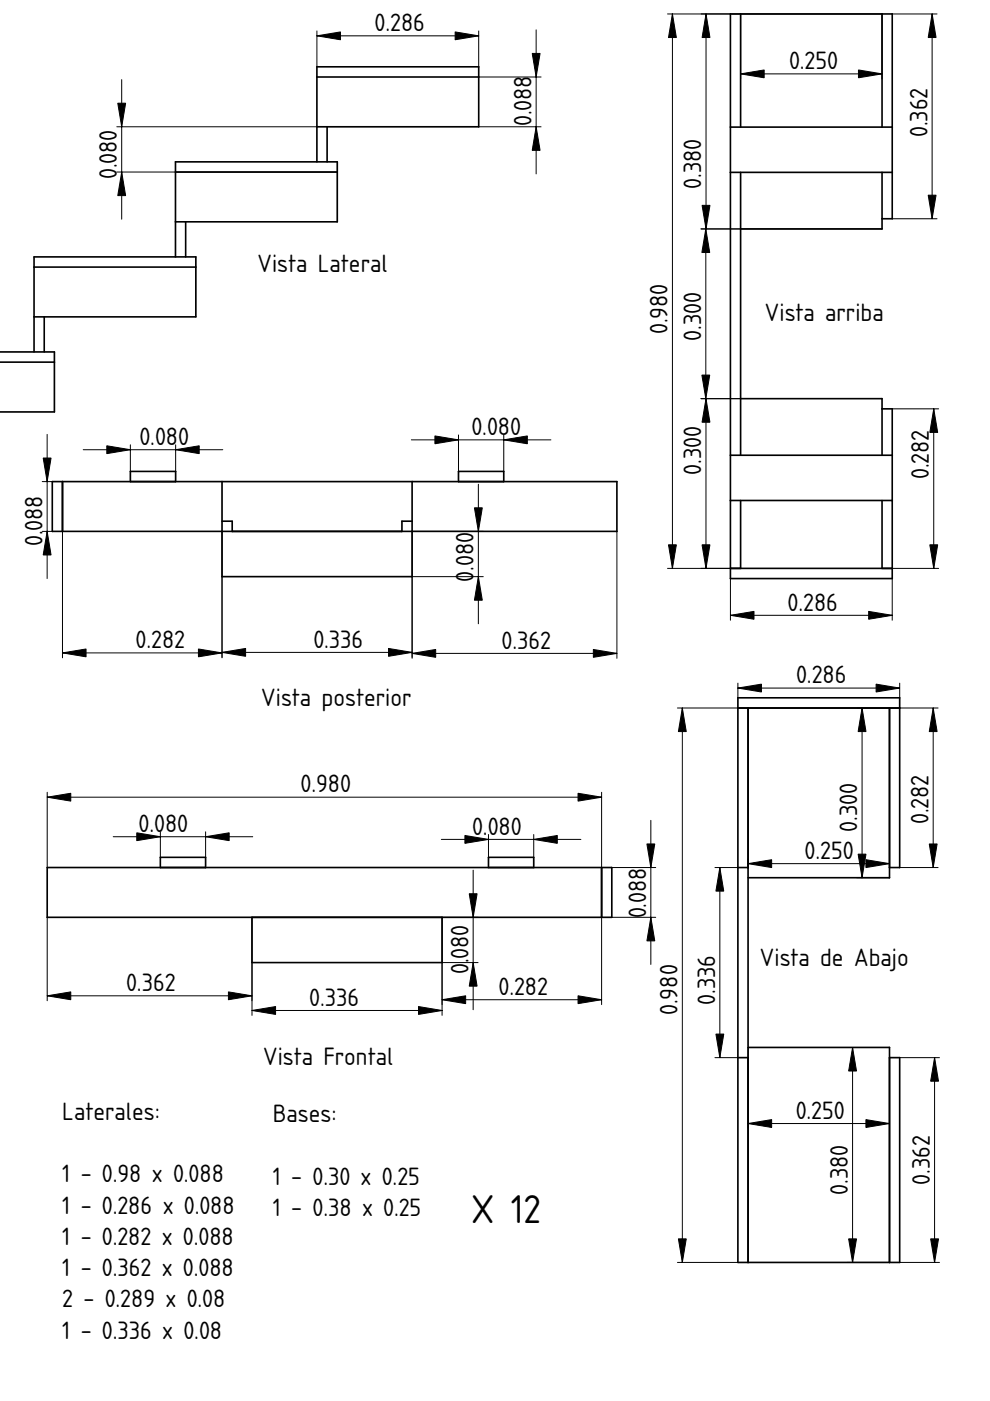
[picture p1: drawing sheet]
<svg xmlns="http://www.w3.org/2000/svg" width="210mm" height="297mm" viewBox="0 0 210 297" stroke-linecap="round" stroke-linejoin="round" font-family="sans-serif">
<path d="M67.2 16.3h34.3M37.2 36.5h34.3M67.2 26.9h34.3v-12.7h-34.3v20.1M69.4 26.9v7.4M7.2 56.6h34.3M37.2 47h34.3v-12.7h-34.3v20.2M39.4 47v7.5M-.1 74.6h11.6v12.7h-11.6M-.1 76.8h11.6M7.2 67.2h34.3v-12.7h-34.3v20.1M9.4 67.2v7.4" fill="none" stroke="#000" stroke-width=".35"/>
<path d="M25.8 16.9v29.6M67.2 7.6h34.3M67.2 6.6v7.6M101.5 6.6v7.6M101.5 16.3h13.2M113.7 6.3v30.6M24.8 26.9h42.4M24.8 36.5h46.7M101.5 26.9h13.2" fill="none" stroke="#000" stroke-width=".21"/>
<path d="M67.2 7.6l5-.8v1.6zM96.5 6.8l5 .8-5 .8zM112.8 11.3h1.7l-.8 5zM25 21.9h1.6l-.8 5zM25.8 36.5l.8 5h-1.6zM113.7 26.9l.8 5h-1.7z" fill="#000" stroke="#000" stroke-width=".21"/>
<path d="M154.9 3h34.3v43.4h-2.2v2.1h-30v36h30v2.2h2.2v36h-34.3z" fill-rule="evenodd" fill="#fff"/>
<path d="M172 62.8h.1" fill="none" stroke="#000" stroke-width=".21"/>
<g fill="#fff">
<path d="M157 3h30v23.9h-30z" fill-rule="evenodd"/>
<path d="M157 106.1h30v14.4h-30z" fill-rule="evenodd"/>
<path d="M157 36.5h30v12h-30z" fill-rule="evenodd"/>
<path d="M157 84.5h30v12h-30z" fill-rule="evenodd"/>
<path d="M154.9 26.9h34.3v9.6h-34.3z" fill-rule="evenodd"/>
<path d="M154.9 96.5h34.3v9.6h-34.3z" fill-rule="evenodd"/>
<path d="M154.9 36.5h2.1v60h-2.1z" fill-rule="evenodd"/>
<path d="M154.9 120.5h34.3v2.2h-34.3z" fill-rule="evenodd"/>
<path d="M187 3h2.2v23.9h-2.2z" fill-rule="evenodd"/>
<path d="M154.9 3h2.1v23.9h-2.1z" fill-rule="evenodd"/>
<path d="M187 106.1h2.2v14.4h-2.2z" fill-rule="evenodd"/>
<path d="M154.9 106.1h2.1v14.4h-2.1z" fill-rule="evenodd"/>
<path d="M187 86.7h2.2v9.8h-2.2z" fill-rule="evenodd"/>
<path d="M187 36.5h2.2v9.9h-2.2z" fill-rule="evenodd"/>
</g>
<g fill="none" stroke="#000" stroke-width=".35">
<path d="M157 3v23.9M187 3v23.9M154.9 26.9h34.3M154.9 36.5h34.3M157 36.5v60M187 36.5v12h-30M187 46.4h2.2v-43.4h-34.3v119.7h34.3v-36h-2.2M154.9 96.5h34.3M157 84.5h30v12M154.9 106.1h34.3M157 106.1v14.4M187 106.1v14.4"/>
<path d="M154.9 120.5h34.3"/>
</g>
<g fill="none" stroke="#000" stroke-width=".21">
<path d="M141.5 3h45.5v13.7M142.6 3v117.5M149.7 3v45.5M157 15.7h30M157 3v13.7M189.2 3h9.5M197.6 3v43.4M148.6 48.5h38.4M149.6 48.5v36M189.2 46.4h9.5M172 62.8h.1M148.6 84.5h8.4"/>
<path d="M149.7 84.5v36M189.2 86.7h9.8M198 86.7v33.8M141.5 120.5h15.5M154.9 130.5h34.3M154.9 122.7v8.8M189.2 120.5h9.8M189.2 122.7v8.8"/>
</g>
<g fill="#000" stroke="#000" stroke-width=".21">
<path d="M142.6 3l.8 5h-1.7zM149.7 3l.8 5h-1.6zM157 15.7l5-.9v1.7zM182 14.8l5 .9-5 .8zM197.6 3l.9 5h-1.7zM149.6 48.5l.9 5h-1.7zM148.9 43.5h1.6l-.8 5zM196.8 41.4h1.7l-.9 5zM148.8 79.5h1.7l-.9 5zM149.7 84.5l.8 5h-1.6zM198 86.7l.8 5h-1.7zM141.7 115.5h1.7l-.8 5z"/>
<path d="M148.9 115.5h1.6l-.8 5zM154.9 130.5l5-.9v1.7zM184.2 129.6l5 .9-5 .8zM197.1 115.5h1.7l-.8 5z"/>
</g>
<path d="M11.1 102.1h16.5v-2.2h9.6v2.2h60v-2.2h9.6v2.2h24v10.6h-43.4v9.6h-40.3v-9.6h-36z" fill-rule="evenodd" fill="#fff"/>
<path d="M70.9 111.1h.1" fill="none" stroke="#000" stroke-width=".21"/>
<g fill="#fff">
<path d="M87.4 102.1h43.4v10.6h-43.4z" fill-rule="evenodd"/>
<path d="M47.1 102.1h40.3v8.4h-2.2v2.2h-36v-2.2h-2.1z" fill-rule="evenodd"/>
</g>
<path d="M70.9 111.1h.1" fill="none" stroke="#000" stroke-width=".21"/>
<g fill="#fff">
<path d="M49.2 112.7h36z"/>
<path d="M27.6 102.1h9.6z"/>
<path d="M97.2 102.1h9.6z"/>
<path d="M47.1 112.7h40.3v9.6h-40.3z" fill-rule="evenodd"/>
<path d="M13.2 102.1h33.9v10.6h-33.9z" fill-rule="evenodd"/>
<path d="M11.1 102.1h2.1v10.6h-2.1z" fill-rule="evenodd"/>
<path d="M97.2 99.9h9.6v2.2h-9.6z" fill-rule="evenodd"/>
<path d="M27.6 99.9h9.6v2.2h-9.6z" fill-rule="evenodd"/>
<path d="M85.2 110.5h2.2v2.2h-2.2z" fill-rule="evenodd"/>
<path d="M47.1 110.5h2.1v2.2h-2.1z" fill-rule="evenodd"/>
</g>
<path d="M11.1 102.1h119.7v10.6h-119.7zM13.2 102.1v10.6M27.6 102.1v-2.2h9.6v2.2M47.1 110.5h2.1v2.2M47.1 102.1v20.2h40.3v-20.2M87.4 110.5h-2.2v2.2M97.2 102.1v-2.2h9.6v2.2" fill="none" stroke="#000" stroke-width=".35"/>
<g fill="none" stroke="#000" stroke-width=".21">
<path d="M10 92.1v30.6M17.6 95.3h29.6M27.6 94.3v5.6M37.2 94.3v5.6M87.2 93.3h29.6M97.2 92.2v7.7M106.8 92.2v7.7M9 102.1h2.1M9 112.7h2.1M13.2 112.7v26.8M47.1 112.7v26.8M70.9 111.1h.1"/>
<path d="M101.4 102.7v29.6M102.5 112.7h-15.1v26.9M130.8 112.7v26.9M13.2 138.4h33.9M47.1 138.3h40.3M87.4 138.5h43.4M87.4 122.3h15.1"/>
</g>
<g fill="#000" stroke="#000" stroke-width=".21">
<path d="M22.6 94.5l5 .8-5 .9zM37.2 95.3l5-.8v1.7zM92.2 92.4l5 .9-5 .8zM106.8 93.3l5-.9v1.7zM9.2 97.1h1.6l-.8 5zM10 112.7l.8 5h-1.6zM100.6 107.7h1.7l-.9 5zM13.2 138.4l5-.8v1.7zM47.1 138.3l5-.8v1.6zM42.1 137.6l5 .8-5 .9zM82.4 137.5l5 .8-5 .8zM87.4 138.5l5-.8v1.7z"/>
<path d="M101.4 122.3l.9 5h-1.7zM125.8 137.7l5 .8-5 .9z"/>
</g>
<path d="M10 183.9h24v-2.1h9.6v2.1h60v-2.1h9.6v2.1h16.5v10.6h-36v9.6h-40.3v-9.6h-43.4z" fill-rule="evenodd" fill="#fff"/>
<path d="M69.9 192.9h.1" fill="none" stroke="#000" stroke-width=".21"/>
<path d="M10 183.9h117.6v10.6h-117.6z" fill-rule="evenodd" fill="#fff"/>
<path d="M69.9 192.9h.1" fill="none" stroke="#000" stroke-width=".21"/>
<g fill="#fff">
<path d="M53.4 194.5h40.3z"/>
<path d="M53.4 194.5h40.3v9.6h-40.3z" fill-rule="evenodd"/>
<path d="M127.6 183.9h2.1v10.6h-2.1z" fill-rule="evenodd"/>
<path d="M34 181.8h9.6v2.1h-9.6z" fill-rule="evenodd"/>
<path d="M103.6 181.8h9.6v2.1h-9.6z" fill-rule="evenodd"/>
</g>
<path d="M10 183.9h119.7v10.6h-119.7zM34 183.9v-2.1h9.6v2.1M53.4 194.5v9.6h40.3v-9.6M103.6 183.9v-2.1h9.6v2.1M127.6 183.9v10.6" fill="none" stroke="#000" stroke-width=".35"/>
<g fill="none" stroke="#000" stroke-width=".21">
<path d="M10 169h117.6M10 168v15.9M24 177.4h29.6M34 176.4v5.4M43.6 176.4v5.4M93.6 178h29.6M103.6 176.9v4.9M113.2 176.9v4.9M127.6 168v15.9M138 173.9v30.6M10 194.5v17.7M53.4 194.5v20.8"/>
<path d="M69.9 192.9h.1M100.3 184.5v29.6M101.4 194.5h-7.7v20.8M127.6 194.5v18.5M129.7 194.5h9.3M129.7 183.9h9.3M10 211.1h43.4M53.4 214.2h40.3M93.7 204.1h7.7M93.7 212h33.9"/>
</g>
<g fill="#000" stroke="#000" stroke-width=".21">
<path d="M10 169l5-.8v1.7zM29 176.6l5 .8-5 .8zM43.6 177.4l5-.8v1.6zM98.6 177.1l5 .9-5 .8zM113.2 178l5-.9v1.7zM122.6 168.2l5 .8-5 .9zM99.5 189.5h1.7l-.9 5zM138 194.5l.8 5h-1.6zM137.2 178.9h1.6l-.8 5zM10 211.1l5-.8v1.7zM53.4 214.2l5-.8v1.7zM48.4 210.3l5 .8-5 .9z"/>
<path d="M88.7 213.4l5 .8-5 .9zM93.7 212l5-.9v1.7zM100.3 204.1l.9 5h-1.7zM122.6 211.1l5 .9-5 .8z"/>
</g>
<path d="M156.4 148h34.4v35.9h-2.2v2.2h-30v36h30v2.1h2.2v43.5h-34.4z" fill-rule="evenodd" fill="#fff"/>
<path d="M173.6 207.8h.1" fill="none" stroke="#000" stroke-width=".21"/>
<g fill="#fff">
<path d="M158.6 222.1h30v45.6h-30z" fill-rule="evenodd"/>
<path d="M158.6 150.1h30v36h-30z" fill-rule="evenodd"/>
<path d="M156.4 224.2h2.2v43.5h-2.2z" fill-rule="evenodd"/>
<path d="M188.6 224.2h2.2v43.5h-2.2z" fill-rule="evenodd"/>
<path d="M156.4 183.9h2.2v40.3h-2.2z" fill-rule="evenodd"/>
<path d="M156.4 148h34.4v2.1h-34.4z" fill-rule="evenodd"/>
<path d="M188.6 150.1h2.2v33.8h-2.2z" fill-rule="evenodd"/>
<path d="M156.4 150.1h2.2v33.8h-2.2z" fill-rule="evenodd"/>
</g>
<path d="M156.4 150.1h34.4M158.6 150.1v117.6M188.6 150.1v36h-30M156.4 183.9h2.2M188.6 183.9h2.2v-35.9h-34.4v119.7h34.4v-43.5h-2.2M156.4 224.2h2.2M158.6 222.1h30v45.6" fill="none" stroke="#000" stroke-width=".35"/>
<g fill="none" stroke="#000" stroke-width=".21">
<path d="M143.6 150.1h12.8M144.7 150.1v117.6M156.4 145.9h34.4M156.4 144.8v3.2M181.7 150.1h6.9M182.8 150.1v36M190.8 144.8v3.2M190.8 150.1h8.1M197.9 150.1v33.8M151.6 183.9h4.8M152.6 183.9v40.3M158.6 182.1v2"/>
<path d="M158.6 183.1h30M181.7 186.1h6.9M188.6 182.1v2M190.8 183.9h8.1M173.6 207.8h.1M151.6 224.2h4.8M158.6 238.2h30M158.6 222.1v17.2M179.7 222.1h8.9v17.2M180.8 222.1v45.6M190.8 224.2h8.4M198.2 224.2v43.5"/>
<path d="M143.6 267.7h12.8M179.7 267.7h8.9M190.8 267.7h8.4"/>
</g>
<g fill="#000" stroke="#000" stroke-width=".21">
<path d="M144.7 150.1l.8 5h-1.7zM156.4 145.9l5-.8v1.6zM182.8 150.1l.8 5h-1.7zM185.8 145.1l5 .8-5 .8zM197.9 150.1l.8 5h-1.7zM152.6 183.9l.9 5h-1.7zM158.6 183.1l5-.8v1.6zM181.9 181.1h1.7l-.8 5zM183.6 182.3l5 .8-5 .8zM197 178.9h1.7l-.8 5zM151.8 219.2h1.7l-.9 5zM158.6 238.2l5-.8v1.6z"/>
<path d="M180.8 222.1l.8 5h-1.7zM183.6 237.4l5 .8-5 .8zM198.2 224.2l.8 5h-1.7zM143.8 262.7h1.7l-.8 5zM179.9 262.7h1.7l-.8 5zM197.3 262.7h1.7l-.8 5z"/>
</g>
<text font-size="8" x="99.9" y="259.3">X 12</text>
<g font-size="5">
<text x="79.4" y="6.6">0.286</text>
<text x="167.3" y="14.7">0.250</text>
<text x="112.7" y="26.8" transform="rotate(-90 112.7 26.8)">0.088</text>
<text x="196.6" y="29.1" transform="rotate(-90 196.6 29.1)">0.362</text>
<text x="24.8" y="35.7" transform="rotate(-90 24.8 35.7)">.080</text>
<text x="24.8" y="38" transform="rotate(-90 24.8 38)">0</text>
<text x="148.7" y="40.1" transform="rotate(-90 148.7 40.1)">0.380</text>
<text x="54.6" y="57.7">Vista Lateral</text>
<text x="141.6" y="70.9" transform="rotate(-90 141.6 70.9)">0.980</text>
<text x="162.2" y="68">Vista arriba</text>
<text x="148.6" y="72.2" transform="rotate(-90 148.6 72.2)">0.300</text>
<text x="29.6" y="94.3">0.08</text>
<text x="37.8" y="94.3">0</text>
<text x="100" y="92.2">0.08</text>
<text x="108.2" y="92.2">0</text>
<text x="148.7" y="100.6" transform="rotate(-90 148.7 100.6)">0.300</text>
<text x="197" y="101.6" transform="rotate(-90 197 101.6)">0.282</text>
<text x="9" y="112.5" transform="rotate(-90 9 112.5)">088</text>
<text x="9" y="115.8" transform="rotate(-90 9 115.8)">0.</text>
<text x="100.4" y="123.3" transform="rotate(-90 100.4 123.3)">0</text>
<text x="100.4" y="121" transform="rotate(-90 100.4 121)">.080</text>
<text x="167" y="129.5">0.286</text>
<text x="28.8" y="137.4">0.282</text>
<text x="66.5" y="137.3">0.336</text>
<text x="106.4" y="137.5">0.362</text>
<text x="55.4" y="149.7">Vista posterior</text>
<text x="168.8" y="144.9">0.286</text>
<text x="63.7" y="168">0.980</text>
<text x="29.4" y="176.4">0.0</text>
<text x="35" y="176.4">80</text>
<text x="100.1" y="177">0.080</text>
<text x="181.8" y="176.3" transform="rotate(-90 181.8 176.3)">0.300</text>
<text x="196.8" y="174.7" transform="rotate(-90 196.8 174.7)">0.282</text>
<text x="170.6" y="182.1">0.250</text>
<text x="137" y="194.7" transform="rotate(-90 137 194.7)">0.088</text>
<text x="99.3" y="203.3" transform="rotate(-90 99.3 203.3)">080</text>
<text x="99.3" y="206.6" transform="rotate(-90 99.3 206.6)">0.</text>
<text x="161.1" y="204.9">Vista de Abajo</text>
<text x="26.7" y="210.1">0.362</text>
<text x="65.6" y="213.2">0.336</text>
<text x="105.7" y="211">0.282</text>
<text x="143.7" y="215.2" transform="rotate(-90 143.7 215.2)">0.980</text>
<text x="151.6" y="213.1" transform="rotate(-90 151.6 213.1)">0.336</text>
<text x="55.8" y="225.8">Vista Frontal</text>
<text x="13.2" y="237.4">Laterales:</text>
<text x="57.9" y="237.9">Bases:</text>
<text x="168.7" y="237.2">0.250</text>
<text x="13.2" y="250.7">1 - 0.98 x 0.088</text>
<text x="57.9" y="251.2">1 - 0.30 x 0.25</text>
<text x="197.1" y="251.2" transform="rotate(-90 197.1 251.2)">0.362</text>
<text x="13.2" y="257.3">1 - 0.286 x 0.088</text>
<text x="57.9" y="257.8">1 - 0.38 x 0.25</text>
<text x="179.8" y="253.4" transform="rotate(-90 179.8 253.4)">0.380</text>
<text x="13.2" y="263.9">1 - 0.282 x 0.088</text>
<text x="13.2" y="270.6">1 - 0.362 x 0.088</text>
<text x="13.2" y="277.2">2 - 0.289 x 0.08</text>
<text x="13.2" y="283.8">1 - 0.336 x 0.08</text>
</g>
</svg>
